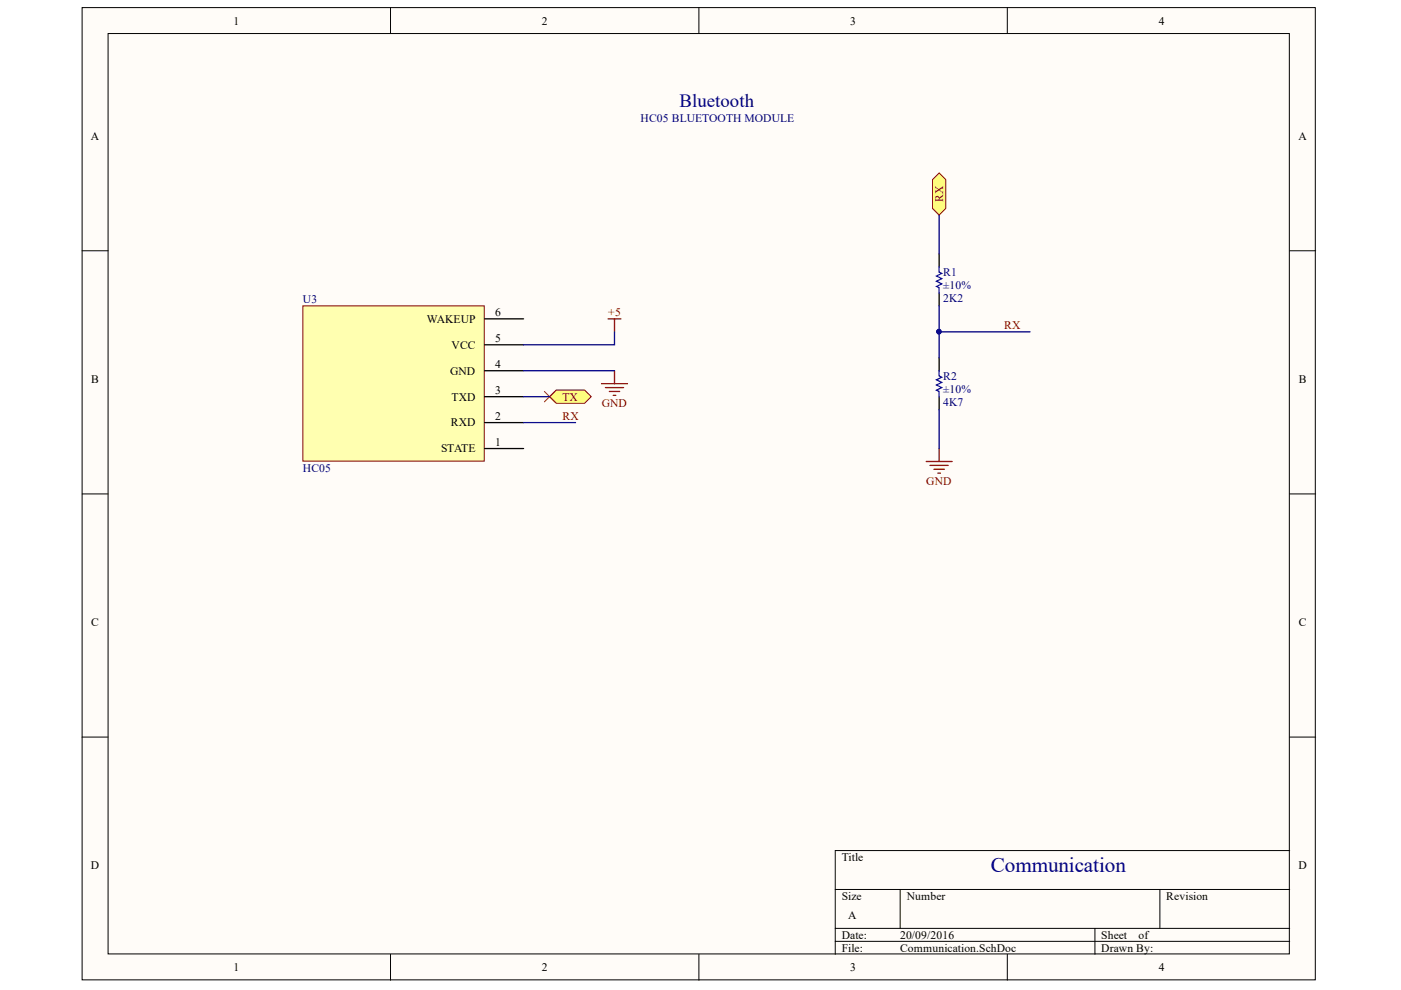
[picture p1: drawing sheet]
<svg xmlns="http://www.w3.org/2000/svg" width="297mm" height="210mm" viewBox="0 0 297 210" stroke-linecap="round" stroke-linejoin="round" font-family="sans-serif">
<g fill="#fffcf8" stroke="#000" stroke-width=".21">
<path d="M17.4 1.6h261.5v206.2h-261.5z"/>
<path d="M22.9 7.1h250.5v195.2h-250.5z"/>
</g>
<g fill="none" stroke="#000" stroke-width=".21">
<path d="M82.8 1.6v5.5M148.2 1.6v5.5M213.6 1.6v5.5M17.4 53.2h5.5M273.4 53.2h5.6M17.4 104.7h5.5M273.4 104.7h5.6M17.4 156.3h5.5M273.4 156.3h5.6M177.1 188.6h96.3M177.1 196.8h96.3M177.1 199.6h96.3"/>
<path d="M190.9 188.6v8.2M232.2 196.8v5.5M245.9 188.6v8.2M273.4 180.3h-96.3v22M82.8 202.3v5.5M148.2 202.3v5.5M213.6 202.3v5.5"/>
</g>
<path d="M128.9 67.6h2.8M130.3 67.6v2.8M130.3 78.6v2.8M127.5 81.4h5.5M128.4 82.2h3.8M129.2 83h2.2M130 83.8h.6" fill="none" stroke="#800000" stroke-width=".27"/>
<path d="M199.1 53.9v2.7M199.1 62.1v2.8M199.1 75.9v2.7M199.1 84.1v2.8" fill="none" stroke="#000" stroke-width=".27"/>
<path d="M199.1 56.6v1.1l.6 .3-1.1 .5 1.1 .6-1.1 .5 1.1 .6-1.1 .5 .5 .3v1.1M199.1 78.6v1.1l.6 .3-1.1 .5 1.1 .6-1.1 .5 1.1 .6-1.1 .5 .5 .3v1.1" fill="none" stroke="#00f" stroke-width=".27"/>
<path d="M197.7 38.1l1.4-1.4 1.4 1.4v6.1l-1.4 1.4-1.4-1.4z" fill-rule="evenodd" fill="#ffff80" stroke="#800000" stroke-width=".21"/>
<path d="M196.4 97.9h5.5M197.2 98.7h3.8M198 99.5h2.2M199.1 95.1v2.8M198.8 100.3h.6" fill="none" stroke="#800000" stroke-width=".27"/>
<path d="M199.1 45.6v8.3M199.1 64.9v11M199.1 70.4h19.3M199.1 86.9v8.2" fill="none" stroke="#000080" stroke-width=".27"/>
<circle cx="199.1" cy="70.3" r=".51" fill="#000080" stroke="#000080" stroke-width=".21"/>
<path d="M116.5 84.1l1.4-1.4h6.1l1.4 1.4-1.4 1.4h-6.1z" fill-rule="evenodd" fill="#ffff80" stroke="#800000" stroke-width=".21"/>
<path d="M115.4 83l2.2 2.2M117.6 83l-2.2 2.2" fill="none" stroke="#f00" stroke-width=".21"/>
<path d="M64.2 64.9h38.5v32.9h-38.5z" fill="#ffffb0" stroke="#800000" stroke-width=".21"/>
<path d="M102.8 78.6h8.2M102.8 73.1h8.2M102.8 67.6h8.2M102.8 95.1h8.2M102.8 89.6h8.2M102.8 84.1h8.2" fill="none" stroke="#000" stroke-width=".27"/>
<path d="M111 78.6h19.3M130.3 70.4v2.7h-19.3M111 84.1h5.5M111 89.6h11" fill="none" stroke="#000080" stroke-width=".27"/>
<text font-size="4.5" fill="#000080" x="210.1" y="184.9">Communication</text>
<text font-size="4" fill="#000080" x="144.1" y="22.8">Bluetooth</text>
<text font-size="2.5" fill="#800000" x="199.9" y="42.9" transform="rotate(-90 199.9 42.9)">RX</text>
<g font-size="2.4">
<text x="49.5" y="5.2">1</text>
<text x="114.8" y="5.2">2</text>
<text x="180.3" y="5.2">3</text>
<text x="245.7" y="5.2">4</text>
<text x="19.3" y="29.6">A</text>
<text x="275.3" y="29.6">A</text>
<text x="90.5" y="68.5">WAKEUP</text>
<text x="105" y="67">6</text>
<text x="95.7" y="73.9">VCC</text>
<text x="105" y="72.6">5</text>
<text x="19.4" y="81.1">B</text>
<text x="95.4" y="79.4">GND</text>
<text x="105" y="83.6">3</text>
<text x="105" y="78.1">4</text>
<text x="275.4" y="81.1">B</text>
<text x="95.7" y="84.9">TXD</text>
<text x="105" y="89.1">2</text>
<text x="93.6" y="95.9">STATE</text>
<text x="95.6" y="90.4">RXD</text>
<text x="105" y="94.5">1</text>
<text x="19.4" y="132.7">C</text>
<text x="275.4" y="132.7">C</text>
<text x="19.3" y="184.3">D</text>
<text x="178.5" y="182.5">Title</text>
<text x="275.3" y="184.3">D</text>
<text x="178.5" y="190.8">Size</text>
<text x="192.3" y="190.8">Number</text>
<text x="247.3" y="190.8">Revision</text>
<text x="179.8" y="194.9">A</text>
<text x="178.5" y="199.1">Date:</text>
<text x="178.5" y="201.8">File:</text>
<text x="190.8" y="199.1">20/09/2016</text>
<text x="190.8" y="201.8">Communication.SchDoc</text>
<text x="233.5" y="199.1">Sheet</text>
<text x="233.5" y="201.8">Drawn By:</text>
<text x="241.4" y="199.1">of</text>
<text x="49.5" y="205.9">1</text>
<text x="114.8" y="205.9">2</text>
<text x="180.3" y="205.9">3</text>
<text x="245.7" y="205.9">4</text>
</g>
<g font-size="2.4" fill="#000080">
<text x="135.8" y="25.8">HC05 BLUETOOTH MODULE</text>
<text x="199.9" y="58.6">R1</text>
<text x="64.2" y="64.3">U3</text>
<text x="199.9" y="61.3">±10%</text>
<text x="199.9" y="64.1">2K2</text>
<text x="199.9" y="83.3">±10%</text>
<text x="199.9" y="80.5">R2</text>
<text x="199.9" y="86">4K7</text>
<text x="64.2" y="100">HC05</text>
</g>
<g font-size="2.4" fill="#800000">
<text x="129" y="67">+5</text>
<text x="212.9" y="69.8">RX</text>
<text x="119.2" y="89.1">RX</text>
<text x="119.2" y="84.9">TX</text>
<text x="127.6" y="86.3">GND</text>
<text x="196.4" y="102.8">GND</text>
</g>
</svg>
